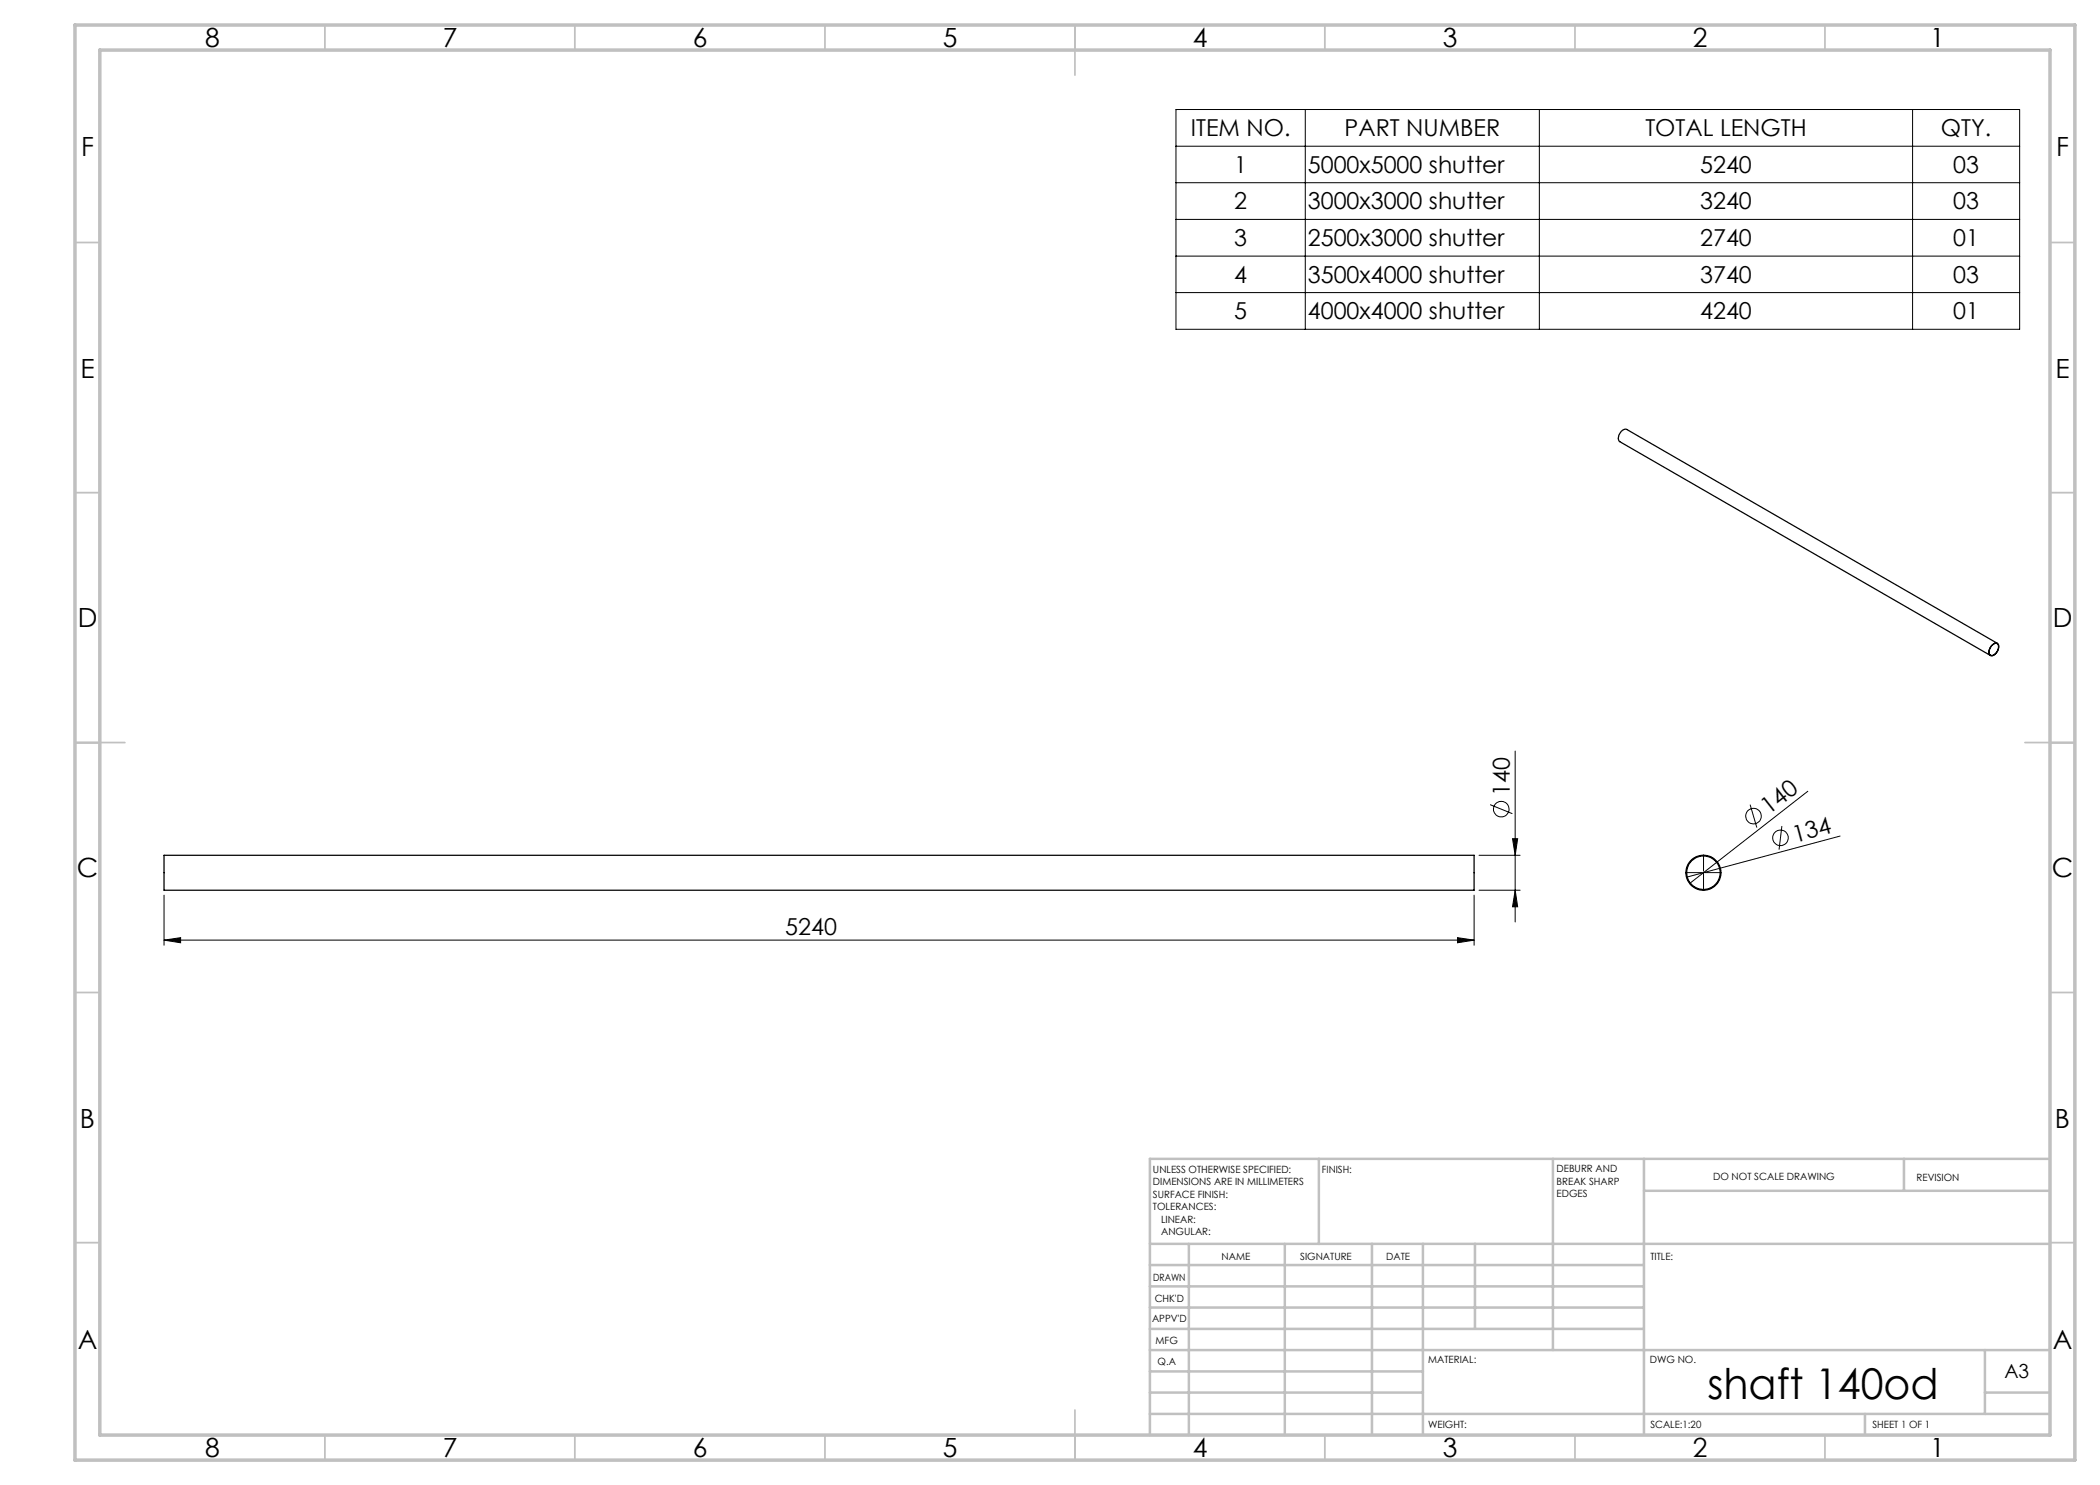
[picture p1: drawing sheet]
<svg xmlns="http://www.w3.org/2000/svg" width="420mm" height="297mm" viewBox="0 0 420 297" stroke-linecap="round" stroke-linejoin="round" font-family="sans-serif">
<g fill="none" stroke="#000" stroke-width=".25">
<path d="M398.3 129.1a.84 .84 0 0 1 1.3-.2l.1 .5a1.61 1.61 0 0 1-1.6 1.7 1.39 1.39 0 0 1 .2-2zM398.4 129a.74 .74 0 0 1 1.1-.3 .74 .74 0 0 1 .2 1l-.2 .6a1.02 1.02 0 0 1-1.6 .6l-.1-.5a1.98 1.98 0 0 1 .6-1.4zM399.5 128.7l-74.1-42.8a1.66 1.66 0 0 0-1.7 1.9l.3 .5 74.1 42.8M32.8 171.1h262v6.9h-262z"/>
<circle cx="340.7" cy="174.5" r="3.5"/>
<circle cx="340.7" cy="174.5" r="3.4"/>
</g>
<g fill="none" stroke="#000" stroke-width=".2">
<path d="M235.2 21.9h168.7v44h-168.7zM235.2 29.2h168.7M235.2 36.5h168.7M261.1 21.9v44M307.9 21.9v44M382.5 21.9v44M235.2 43.9h168.7M235.2 51.2h168.7M235.2 58.5h168.7M303 150.2v34.2M361.6 158.3l-23.7 18.4M32.8 179v10.1"/>
<path d="M294.8 179v10.1M295.8 171.1h8.2M295.8 178h8.2M298 160.9l4.5 1.8M302.5 167.7h1l-.5 3.4zM303 178l.5 3.4h-1zM340.6 174.6h.2M340.7 174.4v.3M350 160.9l1.4 4.6M356.4 165.2l-.6 4.7M368 167.2l-30.5 8.2M32.8 188l3.3-.5v1.1z"/>
<path d="M32.8 188h262M291.5 187.5l3.3 .5-3.3 .6z"/>
<circle cx="300.2" cy="161.8" r="1.55"/>
<circle cx="350.7" cy="163.2" r="1.55"/>
<circle cx="356.1" cy="167.6" r="1.56"/>
</g>
<path d="M340.5 174.5h-3.4M340.7 174.3v-3.4M340.7 174.8v3.3M341 174.5h3.3" fill="none" stroke="#000" stroke-width=".2" stroke-dasharray="15.2 1.3 1.3 1.3" stroke-linecap="butt"/>
<g fill="none" stroke="#c0c0c0" stroke-width=".35">
<path d="M65 5v5M115 5v5M165 5v5M215 5v10M265 5v5M315 5v5M365 5v5M15 48.5h5M410 48.5h5M15 98.5h5M410 98.5h5M15 148.5h10"/>
<path d="M405 148.5h10M15 198.5h5M410 198.5h5M15 248.5h5M410 248.5h5M65 287v5M115 287v5M165 287v5M215 282v10M265 287v5M315 287v5M365 287v5"/>
</g>
<g fill="none" stroke="#c0c0c0" stroke-width=".5">
<path d="M263.8 231.8v17M310.6 231.8v38.2M328.8 231.8v55.2M328.8 238.2h81.2M380.8 231.8v6.4M410 231.8h-180v55.2M230 248.8h180M230 257.3h98.8M230 253h98.8M237.8 248.8v38.2M257 248.8v38.2M274.4 248.8v38.2"/>
<path d="M284.6 248.8v38.2M295 248.8v17M230 265.8h98.8M230 261.5h98.8M230 278.5h54.6M230 274.3h54.6M230 270h180M397 278.5h13M397 270v12.8M230 282.8h180M373 282.8v4.2"/>
</g>
<path d="M15 5h400v287h-400zM20 10h390v277h-390z" fill="none" stroke="#c0c0c0" stroke-width=".7"/>
<g fill="#000">
<path d="M302.5 167.7h1l-.5 3.4zM303 178l.5 3.4h-1z"/>
<path d="M32.8 188l3.3-.5v1.1zM291.5 187.5l3.3 .5-3.3 .6z"/>
</g>
<text font-size="8.5" x="341.5" y="279.7">shaft 140od</text>
<g font-size="5.3">
<text x="41" y="9.5">8</text>
<text x="88.5" y="9.5">7</text>
<text x="138.5" y="9.5">6</text>
<text x="188.5" y="9.5">5</text>
<text x="238.5" y="9.5">4</text>
<text x="288.5" y="9.5">3</text>
<text x="338.5" y="9.5">2</text>
<text x="386" y="9.5">1</text>
<text x="16.2" y="31.2">F</text>
<text x="411.2" y="31.2">F</text>
<text x="16.1" y="75.5">E</text>
<text x="411.1" y="75.5">E</text>
<text x="15.5" y="125.5">D</text>
<text x="410.5" y="125.5">D</text>
<text x="15.4" y="175.5">C</text>
<text x="410.4" y="175.5">C</text>
<text x="16" y="225.5">B</text>
<text x="411" y="225.5">B</text>
<text x="15.5" y="269.7">A</text>
<text x="410.5" y="269.7">A</text>
<text x="41" y="291.5">8</text>
<text x="88.5" y="291.5">7</text>
<text x="138.5" y="291.5">6</text>
<text x="188.5" y="291.5">5</text>
<text x="238.5" y="291.5">4</text>
<text x="288.5" y="291.5">3</text>
<text x="338.5" y="291.5">2</text>
<text x="386" y="291.5">1</text>
</g>
<g font-size="4.7">
<text x="238.2" y="27.2">ITEM NO.</text>
<text x="268.9" y="27.2">PART NUMBER</text>
<text x="329.1" y="27.2">TOTAL LENGTH</text>
<text x="388.2" y="27.2">QTY.</text>
<text x="246.8" y="34.6">1</text>
<text x="261.6" y="34.6">5000x5000 shutter</text>
<text x="340" y="34.6">5240</text>
<text x="390.6" y="34.6">03</text>
<text x="246.8" y="41.9">2</text>
<text x="261.6" y="41.9">3000x3000 shutter</text>
<text x="340" y="41.9">3240</text>
<text x="390.6" y="41.9">03</text>
<text x="246.8" y="49.2">3</text>
<text x="261.6" y="49.2">2500x3000 shutter</text>
<text x="340" y="49.2">2740</text>
<text x="390.6" y="49.2">01</text>
<text x="246.8" y="56.5">4</text>
<text x="261.6" y="56.5">3500x4000 shutter</text>
<text x="340" y="56.5">3740</text>
<text x="390.6" y="56.5">03</text>
<text x="246.8" y="63.9">5</text>
<text x="261.6" y="63.9">4000x4000 shutter</text>
<text x="340" y="63.9">4240</text>
<text x="390.6" y="63.9">01</text>
<text x="302" y="159.2" transform="rotate(-90 302 159.2)">140</text>
<text x="353.8" y="163" transform="rotate(-38 353.8 163)">140</text>
<text x="359" y="168.5" transform="rotate(-15 359 168.5)">134</text>
<text x="157.1" y="187">5240</text>
</g>
<text font-size="3.9" x="400.9" y="275.5">A3</text>
<g font-size="2">
<text x="230.6" y="234.6">UNLESS OTHERWISE SPECIFIED:</text>
<text x="230.6" y="237.1">DIMENSIONS ARE IN MILLIMETERS</text>
<text x="230.6" y="239.6">SURFACE FINISH:</text>
<text x="264.4" y="234.6">FINISH:</text>
<text x="311.3" y="234.5">DEBURR AND</text>
<text x="311.3" y="237">BREAK SHARP</text>
<text x="311.3" y="239.5">EDGES</text>
<text x="342.6" y="236">DO NOT SCALE DRAWING</text>
<text x="383.3" y="236.2">REVISION</text>
<text x="230.6" y="242.1">TOLERANCES:</text>
<text x="232.2" y="244.6">LINEAR:</text>
<text x="232.2" y="247.1">ANGULAR:</text>
<text x="244.3" y="252">NAME</text>
<text x="260" y="251.9">SIGNATURE</text>
<text x="277.2" y="251.9">DATE</text>
<text x="330.1" y="251.9">TITLE:</text>
<text x="230.6" y="256.1">DRAWN</text>
<text x="230.9" y="260.3">CHK'D</text>
<text x="230.4" y="264.4">APPV'D</text>
<text x="231.1" y="268.8">MFG</text>
<text x="231.5" y="273">Q.A</text>
<text x="285.6" y="272.5">MATERIAL:</text>
<text x="330" y="272.5">DWG NO.</text>
<text x="285.6" y="285.5">WEIGHT:</text>
<text x="330.1" y="285.6">SCALE:1:20</text>
<text x="374.5" y="285.6">SHEET 1 OF 1</text>
</g>
</svg>
